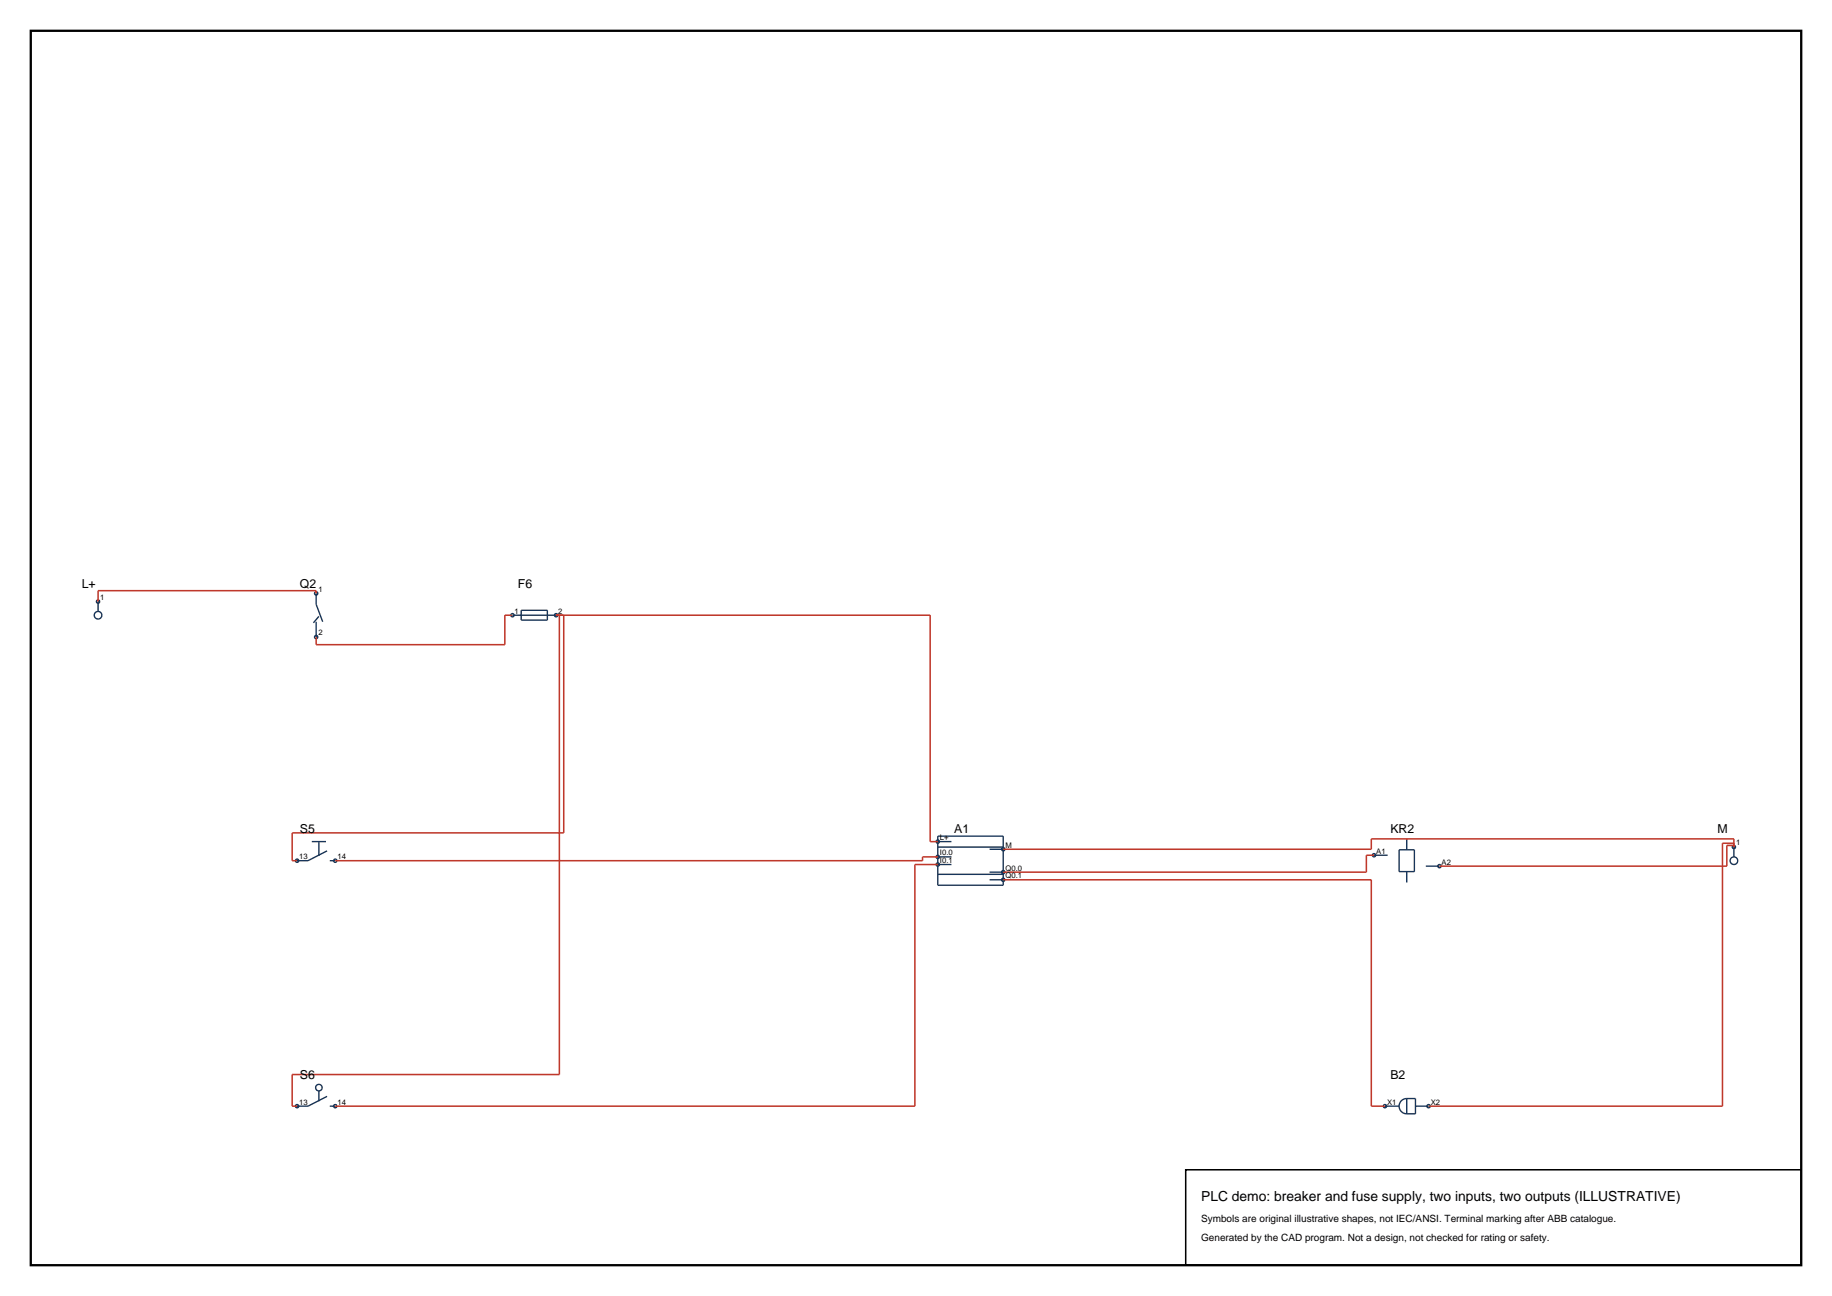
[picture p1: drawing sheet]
<svg xmlns="http://www.w3.org/2000/svg" width="420mm" height="297mm" viewBox="0 0 420 297" stroke-linecap="round" stroke-linejoin="round" font-family="sans-serif">
<path d="M7.1 7.1h405.8v282.8h-405.8z" fill="none" stroke="#000" stroke-width=".53"/>
<g fill="none" stroke="#143359" stroke-width=".32">
<path d="M22.5 137.9v2.2M72.5 136v2.5l1.5 4M72.5 136h.1M119.5 139.9h6v2.2h-6zM72.5 142.5v3.5M72.5 146h.1M73.1 141.2l-1.2 1.5M117.5 141h10M71.5 192.9h3.2M73.1 192.9v3.2M75 195l-4.4 2.2h-2.5M75.6 197.2h1.3"/>
<path d="M215 191.6h15v11.3h-15zM215 194.1h15M215 192.9h3.1M215 196.4h3.1M215 198.1h3.1M226.9 194.6h3.1M226.9 199.9h3.1M315 196h3.1M320.8 194.7h3.5v5h-3.5zM322.5 192.2v2.5M322.5 199.7v2.5M326.9 198.5h3.1"/>
<path d="M397.5 194.1v2.3M215 200.4h15M226.9 201.6h3.1M73.1 250v2.4M75 251.2l-4.4 2.3h-2.5M75.6 253.5h1.3M317.5 253.5h3.3M322.5 251.7a1.75 1.75 0 0 0-1.7 1.8 1.75 1.75 0 0 0 1.7 1.7M322.5 251.7v3.5M322.5 251.7h2v3.5h-2M324.5 253.5h3"/>
<circle cx="22.5" cy="137.9" r=".37"/>
<circle cx="72.5" cy="136" r=".38"/>
<circle cx="22.5" cy="141" r=".87"/>
<circle cx="72.5" cy="146" r=".38"/>
<circle cx="117.5" cy="141" r=".38"/>
<circle cx="127.5" cy="141" r=".38"/>
<circle cx="68.1" cy="197.2" r=".38"/>
<circle cx="76.9" cy="197.2" r=".38"/>
<circle cx="215" cy="198.1" r=".38"/>
<circle cx="215" cy="192.9" r=".38"/>
<circle cx="215" cy="196.4" r=".38"/>
<circle cx="230" cy="199.9" r=".37"/>
<circle cx="230" cy="194.6" r=".37"/>
<circle cx="315" cy="196" r=".37"/>
<circle cx="330" cy="198.5" r=".37"/>
<circle cx="397.5" cy="194.1" r=".38"/>
<circle cx="397.5" cy="197.2" r=".87"/>
<circle cx="230" cy="201.6" r=".37"/>
<circle cx="68.1" cy="253.5" r=".38"/>
<circle cx="73.1" cy="249.2" r=".75"/>
<circle cx="76.9" cy="253.5" r=".38"/>
<circle cx="317.5" cy="253.5" r=".38"/>
<circle cx="327.5" cy="253.5" r=".38"/>
</g>
<path d="M72.5 136v-.6h-50v2.5M117.5 141h-1.8v6.7h-43.2v-1.7M127.5 141h85.7v51.9h1.8M128.2 141v105.2h-61.2v7.3h1.1M129.2 141v49.9h-62.2v6.3h1.1M215 196.4h-3.5v.8h-134.6M215 198.1h-5.3v55.4h-132.8M315 196h-1.7v3.9h-83.3M397.5 193.2h-2.6v60.3h-67.4M397.5 193.7h-1.6v4.8h-65.9M397.5 194.1v-1.9h-83.1v2.4h-84.4M230 201.6h84.4v51.9h3.1" fill="none" stroke="#bf382b" stroke-width=".35"/>
<path d="M271.8 268.1h141.1v21.8h-141.1z" fill="none" stroke="#000" stroke-width=".35"/>
<text font-size="3.2" x="275.4" y="275.1">PLC demo: breaker and fuse supply, two inputs, two outputs (ILLUSTRATIVE)</text>
<g font-size="2.8">
<text x="18.7" y="134.7">L+</text>
<text x="68.7" y="134.7">Q2</text>
<text x="118.7" y="134.7">F6</text>
<text x="68.7" y="191">S5</text>
<text x="218.7" y="191">A1</text>
<text x="318.8" y="191">KR2</text>
<text x="393.8" y="191">M</text>
<text x="68.7" y="247.2">S6</text>
<text x="318.8" y="247.2">B2</text>
</g>
<g font-size="2.3">
<text x="275.4" y="280.1">Symbols are original illustrative shapes, not IEC/ANSI. Terminal marking after ABB catalogue.</text>
<text x="275.4" y="284.3">Generated by the CAD program. Not a design, not checked for rating or safety.</text>
</g>
<g font-size="1.8">
<text x="23" y="137.5">1</text>
<text x="73" y="135.6">1</text>
<text x="118" y="140.6">1</text>
<text x="128" y="140.6">2</text>
<text x="73" y="145.6">2</text>
<text x="68.6" y="196.9">13</text>
<text x="77.4" y="196.9">14</text>
<text x="215.5" y="192.5">L+</text>
<text x="215.5" y="196">I0.0</text>
<text x="215.5" y="197.7">I0.1</text>
<text x="230.5" y="194.2">M</text>
<text x="315.5" y="195.6">A1</text>
<text x="398" y="193.7">1</text>
<text x="230.5" y="199.5">Q0.0</text>
<text x="230.5" y="201.2">Q0.1</text>
<text x="330.5" y="198.1">A2</text>
<text x="68.6" y="253.1">13</text>
<text x="77.4" y="253.1">14</text>
<text x="318" y="253.1">X1</text>
<text x="328" y="253.1">X2</text>
</g>
</svg>
